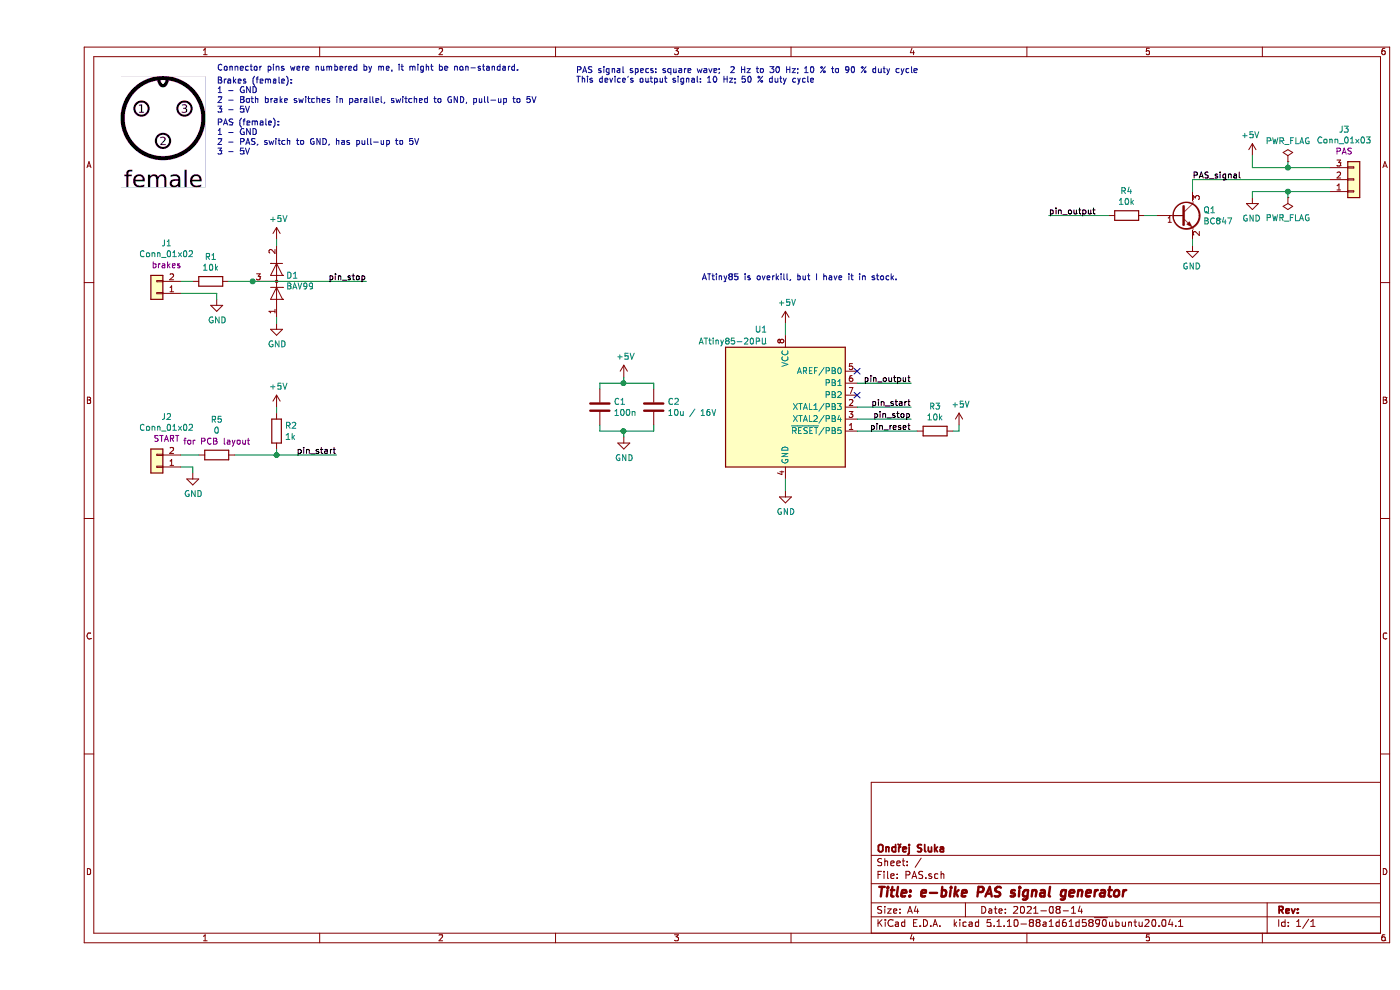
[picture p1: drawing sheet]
EESchema Schematic File Version 4
EELAYER 30 0
EELAYER END
$Descr A4 11693 8268
encoding utf-8
Sheet 1 1
Title "e-bike PAS signal generator"
Date "2021-08-14"
Rev ""
Comp "Ondřej Sluka"
Comment1 ""
Comment2 ""
Comment3 ""
Comment4 ""
$EndDescr
$Comp
L MCU_Microchip_ATtiny:ATtiny85-20PU U1
U 1 1
P 6250 3400
F 0 "U1" H 6100 4050 50  0000 R CNN
F 1 "ATtiny85-20PU" H 6100 3950 50  0000 R CNN
F 2 "Package_DIP:DIP-8_W7.62mm" H 6250 3400 50  0001 C CIN
F 3 "http://ww1.microchip.com/downloads/en/DeviceDoc/atmel-2586-avr-8-bit-microcontroller-attiny25-attiny45-attiny85_datasheet.pdf" H 6250 3400 50  0001 C CNN
	1    6250 3400
	1    0    0    -1  
$EndComp
$Comp
L power:GND #PWR0101
U 1 1
P 6250 4100
F 0 "#PWR0101" H 6250 3850 50  0001 C CNN
F 1 "GND" H 6255 3927 50  0000 C CNN
F 2 "" H 6250 4100 50  0001 C CNN
F 3 "" H 6250 4100 50  0001 C CNN
	1    6250 4100
	1    0    0    -1  
$EndComp
$Comp
L power:+5V #PWR0102
U 1 1
P 6250 2700
F 0 "#PWR0102" H 6250 2550 50  0001 C CNN
F 1 "+5V" H 6265 2873 50  0000 C CNN
F 2 "" H 6250 2700 50  0001 C CNN
F 3 "" H 6250 2700 50  0001 C CNN
	1    6250 2700
	1    0    0    -1  
$EndComp
Wire Wire Line
	6250 2700 6250 2800
Wire Wire Line
	6250 4100 6250 4000
$Comp
L Connector_Generic:Conn_01x03 J3
U 1 1
P 11000 1500
F 0 "J3" H 10918 1085 50  0000 C CNN
F 1 "Conn_01x03" H 10918 1176 50  0000 C CNN
F 2 "Connector_PinHeader_2.54mm:PinHeader_1x03_P2.54mm_Vertical" H 11000 1500 50  0001 C CNN
F 3 "~" H 11000 1500 50  0001 C CNN
F 4 "PAS" H 10918 1267 50  0000 C CNN "Label"
	1    11000 1500
	1    0    0    1   
$EndComp
$Comp
L power:GND #PWR0103
U 1 1
P 10150 1650
F 0 "#PWR0103" H 10150 1400 50  0001 C CNN
F 1 "GND" H 10155 1477 50  0000 C CNN
F 2 "" H 10150 1650 50  0001 C CNN
F 3 "" H 10150 1650 50  0001 C CNN
	1    10150 1650
	-1   0    0    -1  
$EndComp
Wire Wire Line
	10150 1600 10150 1650
Wire Wire Line
	10150 1400 10150 1300
$Comp
L Transistor_BJT:BC847 Q1
U 1 1
P 9550 1800
F 0 "Q1" H 9741 1846 50  0000 L CNN
F 1 "BC847" H 9741 1755 50  0000 L CNN
F 2 "Package_TO_SOT_SMD:SOT-23" H 9750 1725 50  0001 L CIN
F 3 "http://www.infineon.com/dgdl/Infineon-BC847SERIES_BC848SERIES_BC849SERIES_BC850SERIES-DS-v01_01-en.pdf?fileId=db3a304314dca389011541d4630a1657" H 9550 1800 50  0001 L CNN
	1    9550 1800
	1    0    0    -1  
$EndComp
$Comp
L power:GND #PWR0104
U 1 1
P 9650 2050
F 0 "#PWR0104" H 9650 1800 50  0001 C CNN
F 1 "GND" H 9655 1877 50  0000 C CNN
F 2 "" H 9650 2050 50  0001 C CNN
F 3 "" H 9650 2050 50  0001 C CNN
	1    9650 2050
	-1   0    0    -1  
$EndComp
Wire Wire Line
	9650 2050 9650 2000
Wire Wire Line
	9650 1500 9650 1600
Text Label 9650 1500 0    50   ~ 0
PAS_signal
$Comp
L power:+5V #PWR0105
U 1 1
P 7700 3550
F 0 "#PWR0105" H 7700 3400 50  0001 C CNN
F 1 "+5V" H 7715 3723 50  0000 C CNN
F 2 "" H 7700 3550 50  0001 C CNN
F 3 "" H 7700 3550 50  0001 C CNN
	1    7700 3550
	1    0    0    -1  
$EndComp
$Comp
L Device:R R3
U 1 1
P 7500 3600
F 0 "R3" V 7293 3600 50  0000 C CNN
F 1 "10k" V 7384 3600 50  0000 C CNN
F 2 "Resistor_SMD:R_1206_3216Metric_Pad1.30x1.75mm_HandSolder" V 7430 3600 50  0001 C CNN
F 3 "~" H 7500 3600 50  0001 C CNN
	1    7500 3600
	0    1    1    0   
$EndComp
Wire Wire Line
	6850 3600 7350 3600
Wire Wire Line
	7650 3600 7700 3600
Wire Wire Line
	7700 3600 7700 3550
Text Label 7300 3400 2    50   ~ 0
pin_start
Text Label 7300 3500 2    50   ~ 0
pin_stop
Wire Wire Line
	6850 3500 7300 3500
Wire Wire Line
	6850 3400 7300 3400
Text Label 7300 3600 2    50   ~ 0
pin_reset
Text Label 7300 3200 2    50   ~ 0
pin_output
Wire Wire Line
	6850 3200 7300 3200
$Comp
L power:GND #PWR0106
U 1 1
P 4900 3650
F 0 "#PWR0106" H 4900 3400 50  0001 C CNN
F 1 "GND" H 4905 3477 50  0000 C CNN
F 2 "" H 4900 3650 50  0001 C CNN
F 3 "" H 4900 3650 50  0001 C CNN
	1    4900 3650
	1    0    0    -1  
$EndComp
$Comp
L power:+5V #PWR0107
U 1 1
P 4900 3150
F 0 "#PWR0107" H 4900 3000 50  0001 C CNN
F 1 "+5V" H 4915 3323 50  0000 C CNN
F 2 "" H 4900 3150 50  0001 C CNN
F 3 "" H 4900 3150 50  0001 C CNN
	1    4900 3150
	1    0    0    -1  
$EndComp
$Comp
L Device:C C2
U 1 1
P 5150 3400
F 0 "C2" H 5265 3446 50  0000 L CNN
F 1 "10u / 16V" H 5265 3355 50  0000 L CNN
F 2 "Capacitor_SMD:C_1206_3216Metric_Pad1.33x1.80mm_HandSolder" H 5188 3250 50  0001 C CNN
F 3 "~" H 5150 3400 50  0001 C CNN
	1    5150 3400
	1    0    0    -1  
$EndComp
$Comp
L Device:C C1
U 1 1
P 4700 3400
F 0 "C1" H 4815 3446 50  0000 L CNN
F 1 "100n" H 4815 3355 50  0000 L CNN
F 2 "Capacitor_SMD:C_1206_3216Metric_Pad1.33x1.80mm_HandSolder" H 4738 3250 50  0001 C CNN
F 3 "~" H 4700 3400 50  0001 C CNN
	1    4700 3400
	1    0    0    -1  
$EndComp
Wire Wire Line
	4700 3250 4700 3200
Wire Wire Line
	4700 3200 4900 3200
Wire Wire Line
	4900 3200 4900 3150
Wire Wire Line
	4900 3200 5150 3200
Wire Wire Line
	5150 3200 5150 3250
Connection ~ 4900 3200
Wire Wire Line
	4700 3550 4700 3600
Wire Wire Line
	4700 3600 4900 3600
Wire Wire Line
	4900 3600 4900 3650
Wire Wire Line
	4900 3600 5150 3600
Wire Wire Line
	5150 3600 5150 3550
Connection ~ 4900 3600
$Comp
L Device:R R4
U 1 1
P 9100 1800
F 0 "R4" V 8893 1800 50  0000 C CNN
F 1 "10k" V 8984 1800 50  0000 C CNN
F 2 "Resistor_SMD:R_1206_3216Metric_Pad1.30x1.75mm_HandSolder" V 9030 1800 50  0001 C CNN
F 3 "~" H 9100 1800 50  0001 C CNN
	1    9100 1800
	0    -1   1    0   
$EndComp
Wire Wire Line
	9350 1800 9250 1800
Text Label 8450 1800 0    50   ~ 0
pin_output
Wire Wire Line
	8950 1800 8450 1800
$Comp
L Connector_Generic:Conn_01x02 J2
U 1 1
P 1000 3900
F 0 "J2" H 918 3485 50  0000 C CNN
F 1 "Conn_01x02" H 918 3576 50  0000 C CNN
F 2 "Connector_PinHeader_2.54mm:PinHeader_1x02_P2.54mm_Vertical" H 1000 3900 50  0001 C CNN
F 3 "~" H 1000 3900 50  0001 C CNN
F 4 "START" H 918 3667 50  0000 C CNN "label"
	1    1000 3900
	-1   0    0    1   
$EndComp
$Comp
L power:GND #PWR0108
U 1 1
P 1300 3950
F 0 "#PWR0108" H 1300 3700 50  0001 C CNN
F 1 "GND" H 1305 3777 50  0000 C CNN
F 2 "" H 1300 3950 50  0001 C CNN
F 3 "" H 1300 3950 50  0001 C CNN
	1    1300 3950
	1    0    0    -1  
$EndComp
Wire Wire Line
	1200 3900 1300 3900
Wire Wire Line
	1300 3900 1300 3950
$Comp
L Device:R R2
U 1 1
P 2000 3600
F 0 "R2" H 2070 3646 50  0000 L CNN
F 1 "1k" H 2070 3555 50  0000 L CNN
F 2 "Resistor_SMD:R_1206_3216Metric_Pad1.30x1.75mm_HandSolder" V 1930 3600 50  0001 C CNN
F 3 "~" H 2000 3600 50  0001 C CNN
	1    2000 3600
	1    0    0    -1  
$EndComp
Wire Wire Line
	1650 3800 2000 3800
Wire Wire Line
	2000 3800 2000 3750
$Comp
L power:+5V #PWR0109
U 1 1
P 2000 3400
F 0 "#PWR0109" H 2000 3250 50  0001 C CNN
F 1 "+5V" H 2015 3573 50  0000 C CNN
F 2 "" H 2000 3400 50  0001 C CNN
F 3 "" H 2000 3400 50  0001 C CNN
	1    2000 3400
	1    0    0    -1  
$EndComp
Wire Wire Line
	2000 3400 2000 3450
Text Label 2500 3800 2    50   ~ 0
pin_start
Wire Wire Line
	2500 3800 2000 3800
Connection ~ 2000 3800
$Comp
L power:GND #PWR0110
U 1 1
P 1500 2500
F 0 "#PWR0110" H 1500 2250 50  0001 C CNN
F 1 "GND" H 1505 2327 50  0000 C CNN
F 2 "" H 1500 2500 50  0001 C CNN
F 3 "" H 1500 2500 50  0001 C CNN
	1    1500 2500
	1    0    0    -1  
$EndComp
Wire Wire Line
	1200 2450 1500 2450
Wire Wire Line
	1500 2450 1500 2500
$Comp
L Device:R R1
U 1 1
P 1450 2350
F 0 "R1" V 1243 2350 50  0000 C CNN
F 1 "10k" V 1334 2350 50  0000 C CNN
F 2 "Resistor_SMD:R_1206_3216Metric_Pad1.30x1.75mm_HandSolder" V 1380 2350 50  0001 C CNN
F 3 "~" H 1450 2350 50  0001 C CNN
	1    1450 2350
	0    1    1    0   
$EndComp
Wire Wire Line
	1200 2350 1300 2350
$Comp
L power:+5V #PWR0111
U 1 1
P 10150 1300
F 0 "#PWR0111" H 10150 1150 50  0001 C CNN
F 1 "+5V" H 10165 1473 50  0000 C CNN
F 2 "" H 10150 1300 50  0001 C CNN
F 3 "" H 10150 1300 50  0001 C CNN
	1    10150 1300
	-1   0    0    -1  
$EndComp
Wire Wire Line
	2750 2350 1800 2350
Text Label 2750 2350 2    50   ~ 0
pin_stop
$Comp
L Diode:BAV99 D1
U 1 1
P 2000 2350
F 0 "D1" V 2046 2429 50  0000 L CNN
F 1 "BAV99" V 1955 2429 50  0000 L CNN
F 2 "Package_TO_SOT_SMD:SOT-23" H 2000 1850 50  0001 C CNN
F 3 "https://assets.nexperia.com/documents/data-sheet/BAV99_SER.pdf" H 2000 2350 50  0001 C CNN
	1    2000 2350
	0    1    -1   0   
$EndComp
$Comp
L power:GND #PWR0113
U 1 1
P 2000 2700
F 0 "#PWR0113" H 2000 2450 50  0001 C CNN
F 1 "GND" H 2005 2527 50  0000 C CNN
F 2 "" H 2000 2700 50  0001 C CNN
F 3 "" H 2000 2700 50  0001 C CNN
	1    2000 2700
	1    0    0    -1  
$EndComp
Wire Wire Line
	2000 2700 2000 2650
$Comp
L power:+5V #PWR0112
U 1 1
P 2000 2000
F 0 "#PWR0112" H 2000 1850 50  0001 C CNN
F 1 "+5V" H 2015 2173 50  0000 C CNN
F 2 "" H 2000 2000 50  0001 C CNN
F 3 "" H 2000 2000 50  0001 C CNN
	1    2000 2000
	1    0    0    -1  
$EndComp
Wire Wire Line
	2000 2000 2000 2050
Wire Wire Line
	1600 2350 1800 2350
Connection ~ 1800 2350
NoConn ~ 6850 3100
NoConn ~ 6850 3300
$Comp
L power:PWR_FLAG #FLG0101
U 1 1
P 10450 1350
F 0 "#FLG0101" H 10450 1425 50  0001 C CNN
F 1 "PWR_FLAG" H 10450 1523 50  0000 C CNN
F 2 "" H 10450 1350 50  0001 C CNN
F 3 "~" H 10450 1350 50  0001 C CNN
	1    10450 1350
	1    0    0    -1  
$EndComp
Wire Wire Line
	10450 1350 10450 1400
Connection ~ 10450 1400
Wire Wire Line
	10450 1400 10150 1400
$Comp
L power:PWR_FLAG #FLG0102
U 1 1
P 10450 1650
F 0 "#FLG0102" H 10450 1725 50  0001 C CNN
F 1 "PWR_FLAG" H 10450 1823 50  0000 C CNN
F 2 "" H 10450 1650 50  0001 C CNN
F 3 "~" H 10450 1650 50  0001 C CNN
	1    10450 1650
	-1   0    0    1   
$EndComp
Wire Wire Line
	10450 1650 10450 1600
Connection ~ 10450 1600
Wire Wire Line
	10450 1600 10150 1600
Wire Wire Line
	10450 1400 10800 1400
Wire Wire Line
	9650 1500 10800 1500
Wire Wire Line
	10450 1600 10800 1600
$Comp
L Connector_Generic:Conn_01x02 J1
U 1 1
P 1000 2450
F 0 "J1" H 918 2035 50  0000 C CNN
F 1 "Conn_01x02" H 918 2126 50  0000 C CNN
F 2 "Connector_PinHeader_2.54mm:PinHeader_1x02_P2.54mm_Vertical" H 1000 2450 50  0001 C CNN
F 3 "~" H 1000 2450 50  0001 C CNN
F 4 "brakes" H 918 2217 50  0000 C CNN "label"
	1    1000 2450
	-1   0    0    1   
$EndComp
$Comp
L Device:R R5
U 1 1
P 1500 3800
F 0 "R5" V 1203 3800 50  0000 C CNN
F 1 "0" V 1294 3800 50  0000 C CNN
F 2 "Resistor_SMD:R_1206_3216Metric_Pad1.30x1.75mm_HandSolder" V 1430 3800 50  0001 C CNN
F 3 "~" H 1500 3800 50  0001 C CNN
F 4 "for PCB layout" V 1385 3800 50  0000 C CNN "Note"
	1    1500 3800
	0    1    1    0   
$EndComp
Wire Wire Line
	1350 3800 1200 3800
Text Notes 1500 950  0    50   ~ 0
Brakes (female):\n1 - GND\n2 - Both brake switches in parallel, switched to GND, pull-up to 5V\n3 - 5V
Text Notes 1500 600  0    50   ~ 0
Connector pins were numbered by me, it might be non-standard.
Text Notes 1500 1300 0    50   ~ 0
PAS (female):\n1 - GND\n2 - PAS, switch to GND, has pull-up to 5V\n3 - 5V
Text Notes 4500 700  0    50   ~ 0
PAS signal specs: square wave;  2 Hz to 30 Hz; 10 % to 90 % duty cycle\nThis device's output signal: 10 Hz; 50 % duty cycle
Text Notes 5550 2350 0    50   ~ 0
ATtiny85 is overkill, but I have it in stock.
$EndSCHEMATC
